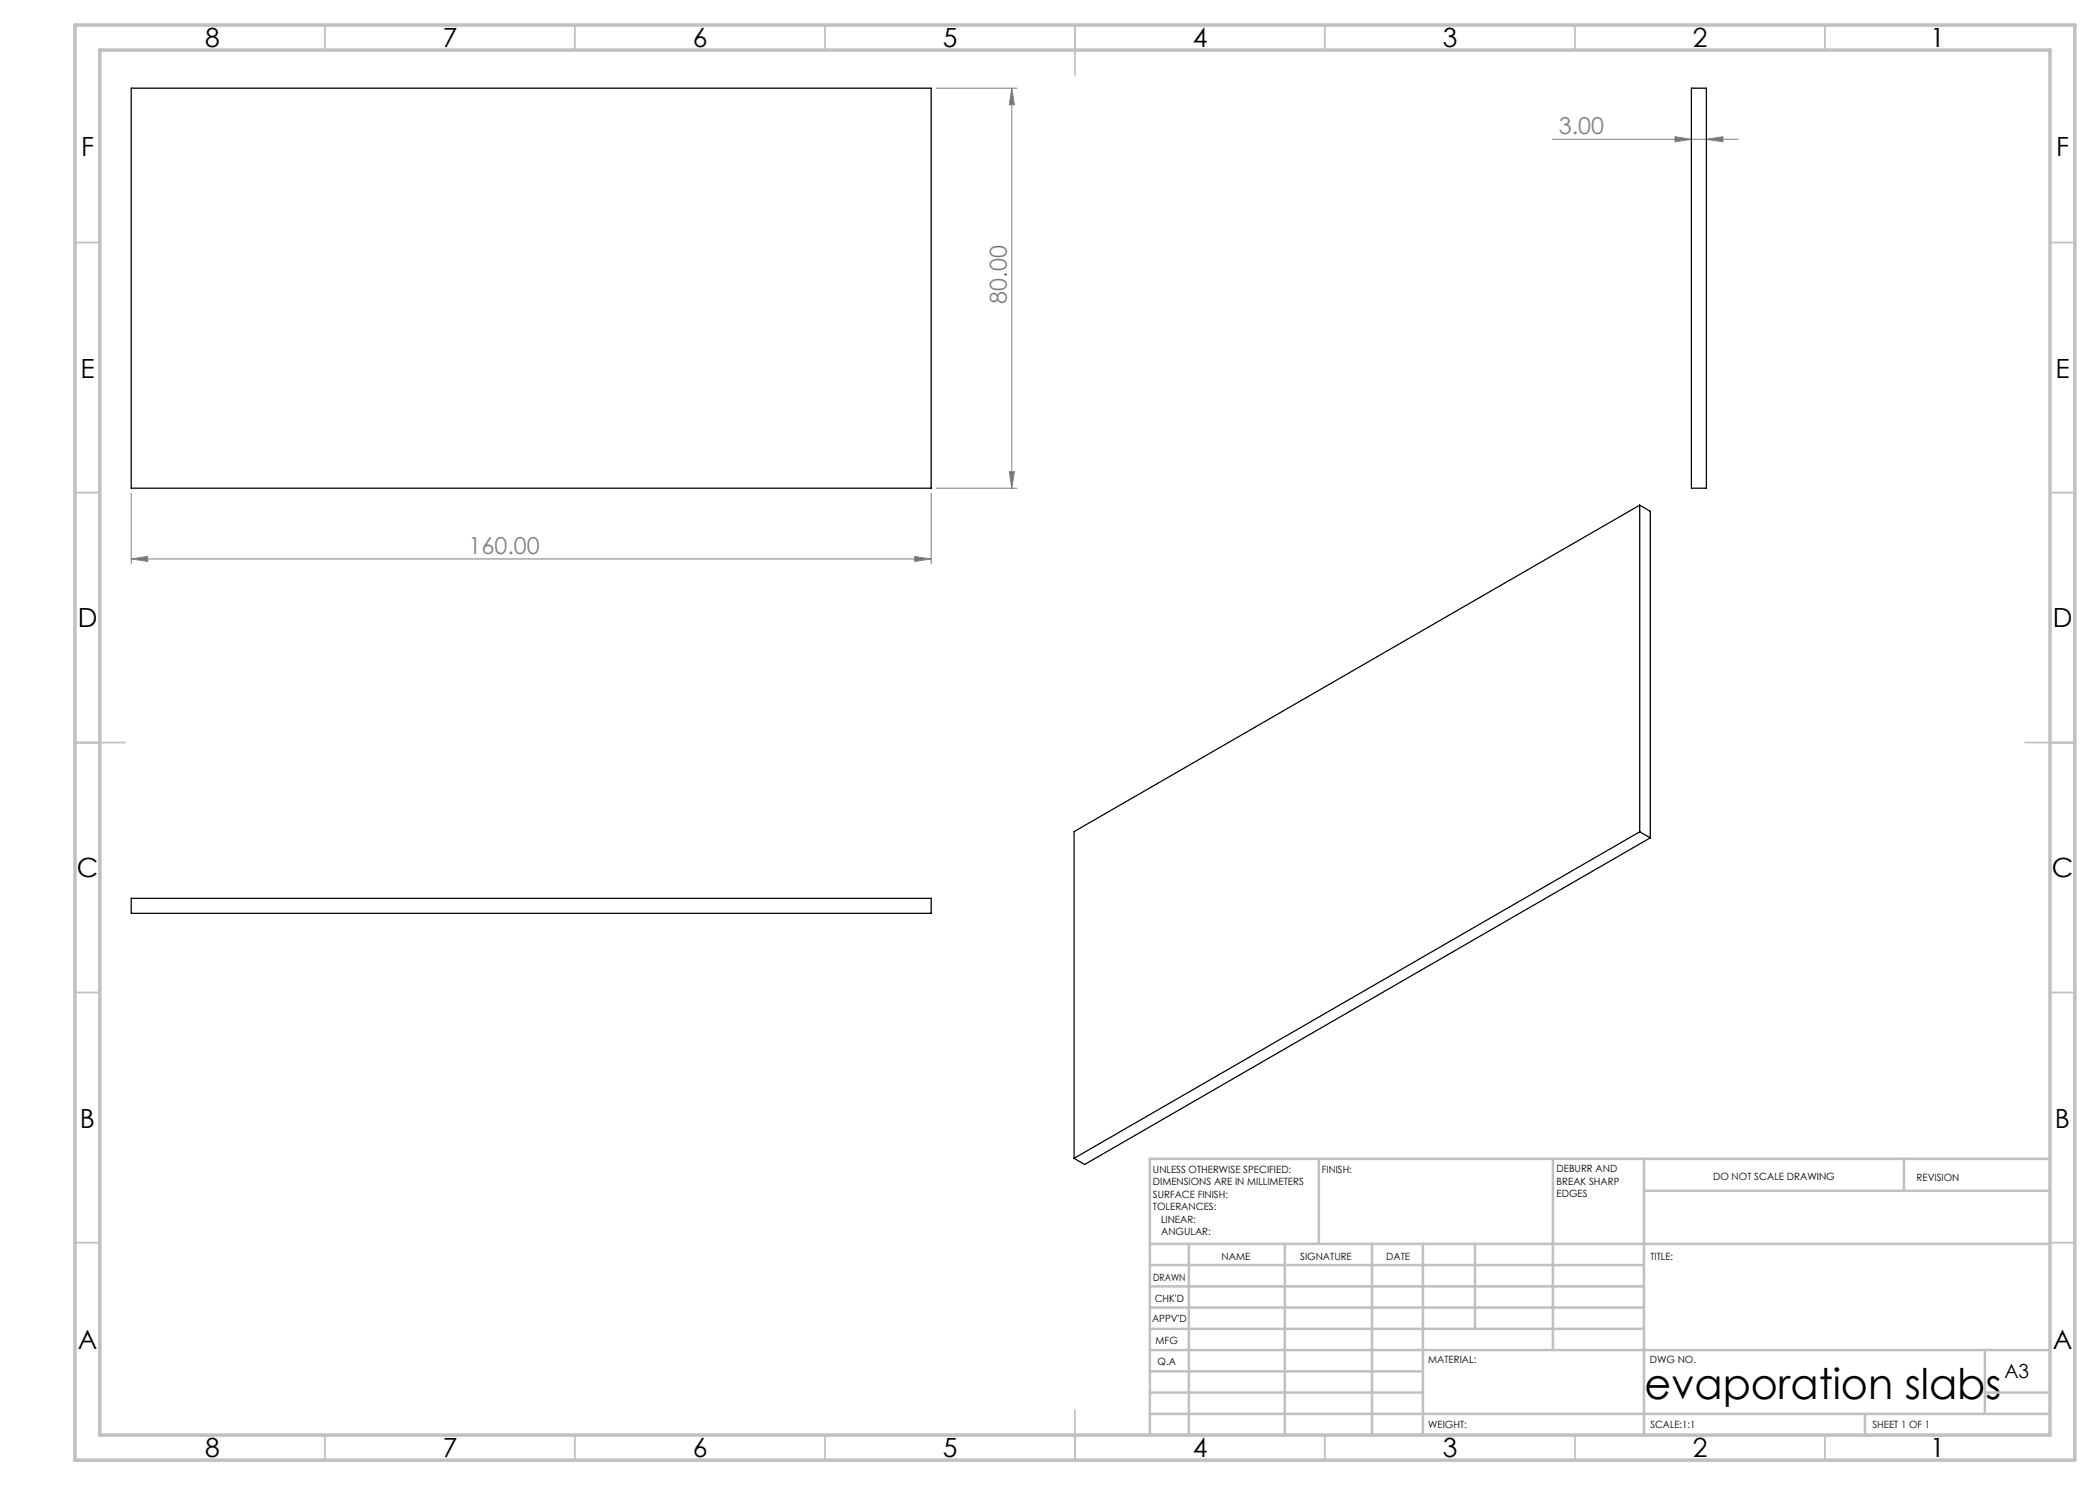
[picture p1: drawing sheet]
<svg xmlns="http://www.w3.org/2000/svg" width="420mm" height="297mm" viewBox="0 0 420 297" stroke-linecap="round" stroke-linejoin="round" font-family="sans-serif">
<g fill="none" stroke="#808080" stroke-width=".2">
<path d="M187.3 17.6h16.1M202.4 17.6l.5 3.4h-1zM202.4 17.6v80M310.5 27.9h37.1M335 27.3l3.3 .6-3.3 .5zM341.3 27.9l3.3-.6v1.1zM26.2 98.6v14.2M186.2 98.6v14.2M187.3 97.6h16.1M201.9 94.3h1l-.5 3.3zM26.2 111.8l3.3-.5v1zM26.2 111.8h160"/>
<path d="M183 111.3l3.2 .5-3.2 .5z"/>
</g>
<g fill="none" stroke="#c0c0c0" stroke-width=".35">
<path d="M65 5v5M115 5v5M165 5v5M215 5v10M265 5v5M315 5v5M365 5v5M15 48.5h5M410 48.5h5M15 98.5h5M410 98.5h5M15 148.5h10"/>
<path d="M405 148.5h10M15 198.5h5M410 198.5h5M15 248.5h5M410 248.5h5M65 287v5M115 287v5M165 287v5M215 282v10M265 287v5M315 287v5M365 287v5"/>
</g>
<g fill="none" stroke="#c0c0c0" stroke-width=".5">
<path d="M263.8 231.8v17M310.6 231.8v38.2M328.8 231.8v55.2M328.8 238.2h81.2M380.8 231.8v6.4M410 231.8h-180v55.2M230 248.8h180M230 257.3h98.8M230 253h98.8M237.8 248.8v38.2M257 248.8v38.2M274.4 248.8v38.2"/>
<path d="M284.6 248.8v38.2M295 248.8v17M230 265.8h98.8M230 261.5h98.8M230 278.5h54.6M230 274.3h54.6M230 270h180M397 278.5h13M397 270v12.8M230 282.8h180M373 282.8v4.2"/>
</g>
<path d="M15 5h400v287h-400zM20 10h390v277h-390z" fill="none" stroke="#c0c0c0" stroke-width=".7"/>
<g fill="#808080">
<path d="M26.2 111.8l3.3-.5v1zM183 111.3l3.2 .5-3.2 .5z"/>
<path d="M202.4 17.6l.5 3.4h-1zM201.9 94.3h1l-.5 3.3z"/>
<path d="M335 27.3l3.3 .6-3.3 .5zM341.3 27.9l3.3-.6v1.1z"/>
</g>
<path d="M26.2 17.6h160v80h-160zM338.3 17.6h3v80h-3zM327.9 101v65.4M327.9 101l2.2 1.3v65.3M327.9 101l-113.1 65.3v65.4M26.2 179.7h160v3h-160zM327.9 166.4l-113.1 65.3M327.9 166.4l2.2 1.2M330.1 167.6l-113.2 65.3-2.1-1.2" fill="none" stroke="#000" stroke-width=".25"/>
<text font-size="8.5" x="328.9" y="279.7">evaporation slabs</text>
<g font-size="5.3">
<text x="41" y="9.5">8</text>
<text x="88.5" y="9.5">7</text>
<text x="138.5" y="9.5">6</text>
<text x="188.5" y="9.5">5</text>
<text x="238.5" y="9.5">4</text>
<text x="288.5" y="9.5">3</text>
<text x="338.5" y="9.5">2</text>
<text x="386" y="9.5">1</text>
<text x="16.2" y="31.2">F</text>
<text x="411.2" y="31.2">F</text>
<text x="16.1" y="75.5">E</text>
<text x="411.1" y="75.5">E</text>
<text x="15.5" y="125.5">D</text>
<text x="410.5" y="125.5">D</text>
<text x="15.4" y="175.5">C</text>
<text x="410.4" y="175.5">C</text>
<text x="16" y="225.5">B</text>
<text x="411" y="225.5">B</text>
<text x="15.5" y="269.7">A</text>
<text x="410.5" y="269.7">A</text>
<text x="41" y="291.5">8</text>
<text x="88.5" y="291.5">7</text>
<text x="138.5" y="291.5">6</text>
<text x="188.5" y="291.5">5</text>
<text x="238.5" y="291.5">4</text>
<text x="288.5" y="291.5">3</text>
<text x="338.5" y="291.5">2</text>
<text x="386" y="291.5">1</text>
</g>
<g font-size="4.7" fill="#808080">
<text x="311.8" y="26.8">3.00</text>
<text x="201.4" y="60.7" transform="rotate(-90 201.4 60.7)">80.00</text>
<text x="93.7" y="110.8">160.00</text>
</g>
<text font-size="3.9" x="400.9" y="275.5">A3</text>
<g font-size="2">
<text x="230.6" y="234.6">UNLESS OTHERWISE SPECIFIED:</text>
<text x="230.6" y="237.1">DIMENSIONS ARE IN MILLIMETERS</text>
<text x="230.6" y="239.6">SURFACE FINISH:</text>
<text x="264.4" y="234.6">FINISH:</text>
<text x="311.3" y="234.5">DEBURR AND</text>
<text x="311.3" y="237">BREAK SHARP</text>
<text x="311.3" y="239.5">EDGES</text>
<text x="342.6" y="236">DO NOT SCALE DRAWING</text>
<text x="383.3" y="236.2">REVISION</text>
<text x="230.6" y="242.1">TOLERANCES:</text>
<text x="232.2" y="244.6">LINEAR:</text>
<text x="232.2" y="247.1">ANGULAR:</text>
<text x="244.3" y="252">NAME</text>
<text x="260" y="251.9">SIGNATURE</text>
<text x="277.2" y="251.9">DATE</text>
<text x="330.1" y="251.9">TITLE:</text>
<text x="230.6" y="256.1">DRAWN</text>
<text x="230.9" y="260.3">CHK'D</text>
<text x="230.4" y="264.4">APPV'D</text>
<text x="231.1" y="268.8">MFG</text>
<text x="231.5" y="273">Q.A</text>
<text x="285.6" y="272.5">MATERIAL:</text>
<text x="330" y="272.5">DWG NO.</text>
<text x="285.6" y="285.5">WEIGHT:</text>
<text x="330.1" y="285.6">SCALE:1:1</text>
<text x="374.5" y="285.6">SHEET 1 OF 1</text>
</g>
</svg>
